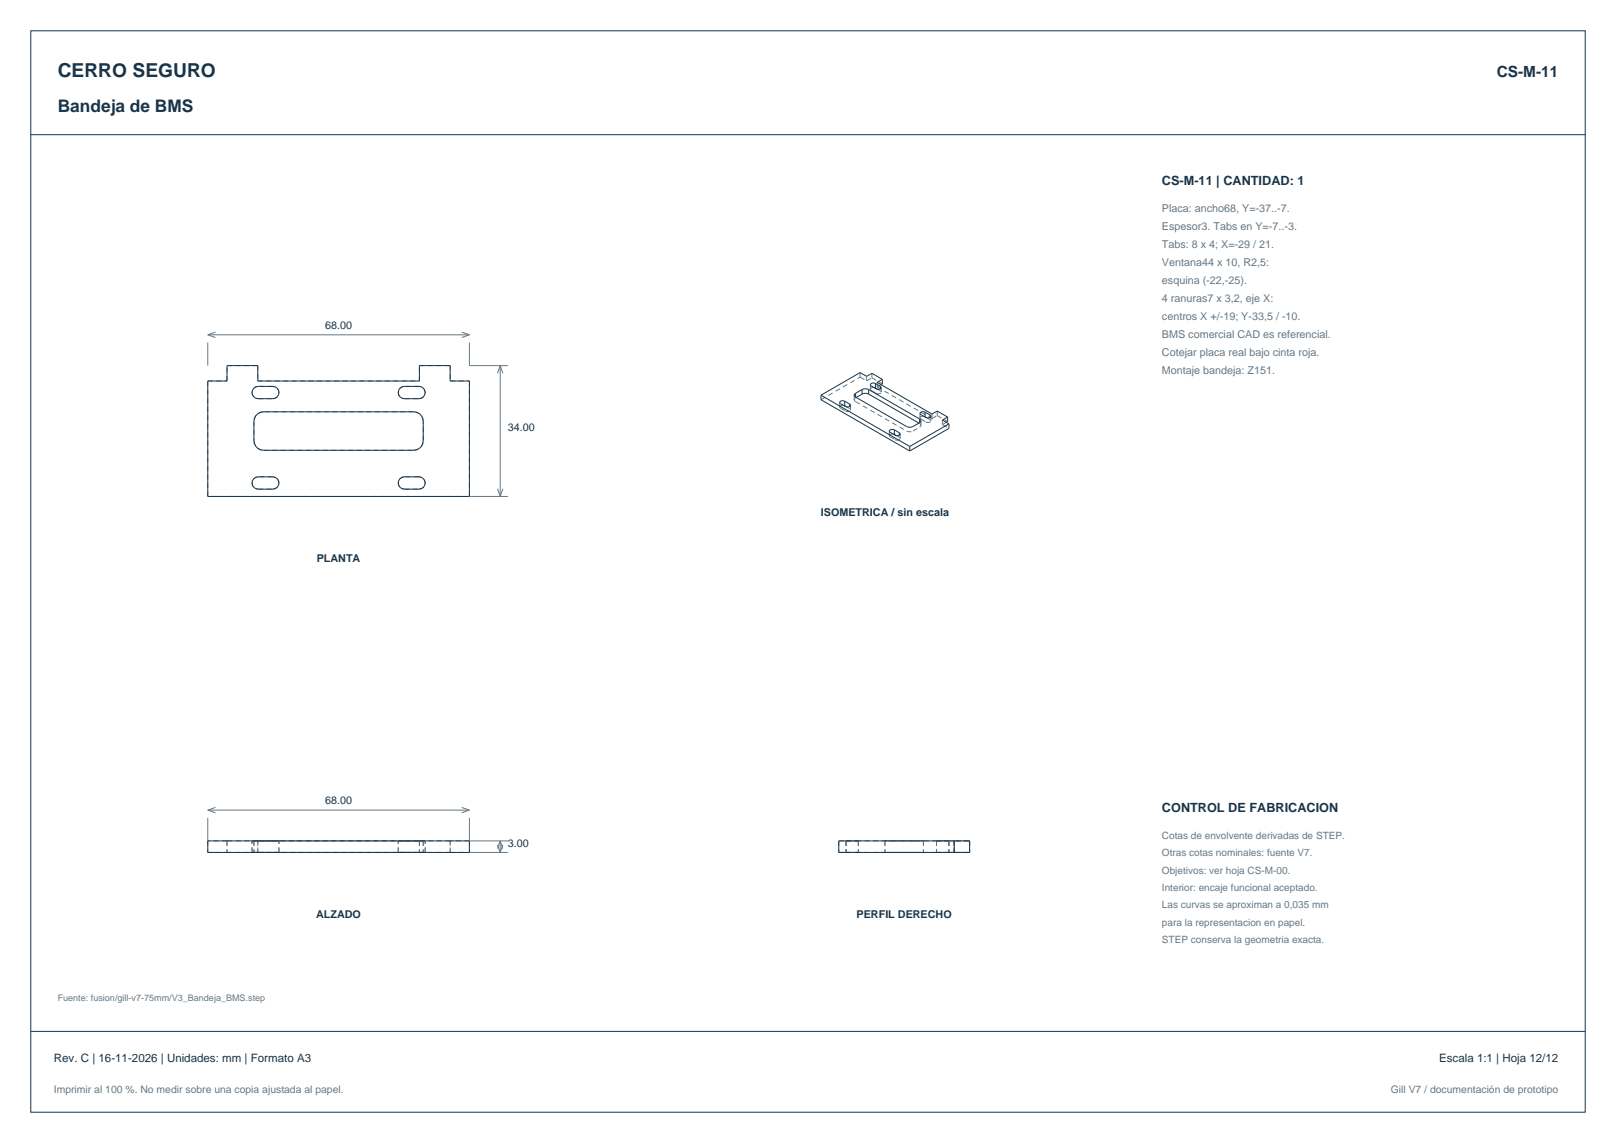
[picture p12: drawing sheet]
<svg xmlns="http://www.w3.org/2000/svg" width="420mm" height="297mm" viewBox="0 0 420 297" stroke-linecap="round" stroke-linejoin="round" font-family="sans-serif">
<g fill="none" stroke="#183449" stroke-width=".26">
<path d="M8 8h404v281h-404zM8 35h404M54 99h5v-4h8v4h42v-4h8v4h5v30h-68zM227.5 99.7a.77 .77 0 0 0-1.2 .4l1.4 .9a.77 .77 0 0 0 1.3-.5l-.2-.1M227.5 99.7l1.3 .7M227.5 99.7v1.1M229.3 98.6l-1.3 .8 14.2 8.2 1.4-.8 2.7 1.6M229.3 98.6l-2.7-1.6-1.4 .8-1.6-1-10.2 5.9M229.3 98.6v1.1l-.3 .2M66 100.9l1.1-.5h3.8a1.6 1.6 0 0 1 1.6 1.6 1.6 1.6 0 0 1-1.6 1.6h-3.8a1.6 1.6 0 0 1-1.5-1 1.6 1.6 0 0 1 .4-1.7zM67 107.5l1.5-.5h39a2.5 2.5 0 0 1 2.5 2.5v5a2.5 2.5 0 0 1-2.5 2.5h-39a2.5 2.5 0 0 1-2.5-2.5v-5l.5-1.5zM104 100.9l1.1-.5h3.8a1.6 1.6 0 0 1 1.6 1.6 1.6 1.6 0 0 1-1.6 1.6h-3.8a1.6 1.6 0 0 1-1.5-1 1.6 1.6 0 0 1 .4-1.7z"/>
<path d="M213.4 102.7l23 13.3M213.4 102.7v1.2l23 13.3M219.2 105.3l.3 .1M219.5 104.3a.77 .77 0 0 0-1.2 .4l1.4 .9a.77 .77 0 0 0 1.3-.5l-.2-.1M219.5 104.3l1.3 .7M219.5 105.4l.6 .3M219.5 104.3v1.1M220.8 105v.6M222.4 103.2l13.2 7.6a1.88 1.88 0 0 0 1.7 0l1.7-1M222.4 102.2a.52 .52 0 0 0-.4 .5 .52 .52 0 0 0 .4 .5M222.4 102.2v1M224.1 102.4a1.88 1.88 0 0 1 1.7 0"/>
<path d="M224.1 101.2a1.88 1.88 0 0 1 1.7 0M224.1 101.2l-1.7 1M224.1 102.4l-1.6 .9M224.1 101.2v1.2M225.8 101.2l13.2 7.7M225.8 102.4l13 7.5M225.8 101.2v1.2M227.2 100.7l.3 .1M227.5 100.8l.6 .3M228.8 100.4v.6M232.1 112.8l.3 .1M232.4 111.7a.77 .77 0 0 0-1.2 .5l1.4 .9a.77 .77 0 0 0 1.3-.5l-.2-.2"/>
<path d="M232.4 111.7l1.3 .7M232.4 112.9l.6 .3M232.4 111.7v1.2M233.7 112.4v.7M236.4 116v1.2M239 108.9a.52 .52 0 0 1 .3 .5 .52 .52 0 0 1-.3 .4M239 108.9v.9M240.1 108.2l.3 .1M240.4 107.1a.77 .77 0 0 0-1.2 .5l1.4 .9a.77 .77 0 0 0 1.3-.5l-.2-.2M240.4 107.1l1.3 .7M240.4 108.3l.6 .3M240.4 107.1v1.2"/>
<path d="M241.7 107.8v.7M246.3 108.4v1.1l-.3 .2M246.3 108.4l-1.4 .8 1.7 .9M246.6 110.1v1.2l-10.2 5.9M246.6 110.1l-10.2 5.9M66 124.4l1.1-.5h3.8a1.6 1.6 0 0 1 1.6 1.6 1.6 1.6 0 0 1-1.6 1.6h-3.8a1.6 1.6 0 0 1-1.5-1 1.6 1.6 0 0 1 .4-1.7zM104 124.4l1.1-.5h3.8a1.6 1.6 0 0 1 1.6 1.6 1.6 1.6 0 0 1-1.6 1.6h-3.8a1.6 1.6 0 0 1-1.5-1 1.6 1.6 0 0 1 .4-1.7zM54 218.5h68v3h-68zM218 218.5h34v3h-34zM248 218.5v3M8 268h404"/>
</g>
<g fill="none" stroke="#667782" stroke-width=".26" stroke-dasharray="1.3 .9" stroke-linecap="butt">
<path d="M54 99h5M59 99v-4M59 95h8M67 99h42M67 95v4M109 99v-4M109 95h8M117 95v4M117 99h5M122 99v30M223.6 98l1.6 1M223.6 96.8v1.2"/>
<path d="M225.2 99l1.4-.8M225.2 97.8v1.2M226.6 97v1.2M226.6 98.2l2.7 1.5M229 99.9l-1 .6M66 114.5a2.5 2.5 0 0 0 2.5 2.5M66 109.5v5M67.1 103.6h3.8M67.1 100.4a1.6 1.6 0 0 0-1.6 1.6 1.6 1.6 0 0 0 1.6 1.6M68.5 117h39M68.5 107a2.5 2.5 0 0 0-2.5 2.5M70.9 103.6a1.6 1.6 0 0 0 1.6-1.6 1.6 1.6 0 0 0-1.6-1.6"/>
<path d="M70.9 100.4h-3.8M105.1 103.6h3.8M105.1 100.4a1.6 1.6 0 0 0-1.6 1.6 1.6 1.6 0 0 0 1.6 1.6M107.5 117a2.5 2.5 0 0 0 2.5-2.5M107.5 107h-39M108.9 103.6a1.6 1.6 0 0 0 1.6-1.6 1.6 1.6 0 0 0-1.6-1.6M108.9 100.4h-3.8M110 109.5a2.5 2.5 0 0 0-2.5-2.5M110 114.5v-5M213.4 103.9l10.2-5.9M218.2 105.7l.3 .4M218.2 105.7v-1.1"/>
<path d="M218.5 106.1l1.2 .7M219.2 105.3l-.7 .1-.3 .3M219.7 106.8a.92 .92 0 0 0 1.4-.3M220.8 106.2l-.7-.5M221.1 106.5l-.3-.3M221.1 106.5v-1.2M222 103.9l.4 .5M222 103.9v-1.2M222.4 104.4l13.2 7.6M222.4 103.4l-.4 .5M222.5 103.3l-.1 .1M226.2 101.1l.2 .4"/>
<path d="M226.2 101.1v-1.1M226.4 101.5l1.3 .7M227.2 100.7l-.7 .1-.3 .3M227.7 102.2a.92 .92 0 0 0 1.3-.3M228 100.5l14.2 8.3M228 100.5v-1.1M228.8 101.6l-.7-.5M229 101.9l-.2-.3M229 101.9v-1.2M231.1 113.2l.3 .3M231.1 113.2v-1.2M231.4 113.5l1.2 .8"/>
<path d="M232.1 112.8h-.7l-.3 .4M232.6 114.3a.92 .92 0 0 0 1.4-.4M233.7 113.6l-.7-.4M234 113.9l-.3-.3M234 113.9v-1.1M235.6 112a1.88 1.88 0 0 0 1.7 0M237.3 112l1.7-1M239 111l.3-.5M239 110l-.2-.1M239.1 108.6l.2 .3M239.1 108.6v-1.2M239.3 108.9l1.3 .7"/>
<path d="M239.3 110.5l-.3-.5M239.3 110.5v-1.1M240.1 108.2h-.7l-.3 .4M240.6 109.6a.92 .92 0 0 0 1.3-.3M241.7 109l-.7-.4M241.9 109.3l-.2-.3M241.9 109.3v-1.1M242.2 108.8l1.4-.8M242.2 107.6v1.2M243.6 106.8v1.2M243.6 108l2.7 1.5M244.9 110.3v-1.1"/>
<path d="M244.9 110.3l1.7 1M246 109.7l-1.1 .6M54 129v-30M67.1 127.1h3.8M67.1 123.9a1.6 1.6 0 0 0-1.6 1.6 1.6 1.6 0 0 0 1.6 1.6M70.9 127.1a1.6 1.6 0 0 0 1.6-1.6 1.6 1.6 0 0 0-1.6-1.6M70.9 123.9h-3.8M105.1 127.1h3.8M105.1 123.9a1.6 1.6 0 0 0-1.6 1.6 1.6 1.6 0 0 0 1.6 1.6M108.9 127.1a1.6 1.6 0 0 0 1.6-1.6 1.6 1.6 0 0 0-1.6-1.6M108.9 123.9h-3.8M122 129h-68"/>
<path d="M54 218.5v3M59 218.5v3M59 218.5h-5M65.5 218.5h1.6M66 218.5v3M66 218.5h2.5M67 218.5v3M67 218.5h-8M67.1 218.5h-1.6M67.1 218.5h3.8M68.5 218.5h-2.5M68.5 218.5h39"/>
<path d="M70.9 218.5h1.6M70.9 218.5h-3.8M72.5 218.5h-1.6M103.5 218.5h1.6M105.1 218.5h-1.6M105.1 218.5h3.8M107.5 218.5h2.5M107.5 218.5h-39M108.9 218.5h1.6M108.9 218.5h-3.8M109 218.5v3M109 218.5h-42"/>
<path d="M110 218.5v3M110 218.5h-2.5M110.5 218.5h-1.6M117 218.5v3M117 218.5h-8M122 218.5h-5M122 218.5v3M218 218.5v3M219.9 218.5v3M219.9 218.5h3.2M223.1 218.5v3M223.1 218.5h-3.2"/>
<path d="M230 218.5v3M230 218.5h2.5M232.5 218.5h-2.5M232.5 218.5h5M237.5 218.5h-5M237.5 218.5h2.5M240 218.5v3M240 218.5h-2.5M243.4 218.5v3M243.4 218.5h3.2M246.6 218.5v3M246.6 218.5h-3.2"/>
<path d="M248 218.5v3M248 218.5h4M248 218.5h-30M252 218.5v3M252 218.5h-4M54 221.5h5M59 221.5h8M65.5 221.5h1.6M65.5 221.5v-3M66 221.5h2.5M67 221.5h42M67 221.5v-3"/>
<path d="M67.1 221.5h3.8M67.1 221.5h-1.6M68.5 221.5h39M68.5 221.5h-2.5M70.9 221.5h1.6M70.9 221.5h-3.8M72.5 221.5h-1.6M72.5 221.5v-3M103.5 221.5h1.6M103.5 221.5v-3M105.1 221.5h3.8M105.1 221.5h-1.6"/>
<path d="M107.5 221.5h2.5M107.5 221.5h-39M108.9 221.5h1.6M108.9 221.5h-3.8M109 221.5h8M110 221.5h-2.5M110.5 221.5h-1.6M110.5 221.5v-3M117 221.5v-3M117 221.5h5M218 221.5h30M219.9 221.5h3.2"/>
<path d="M223.1 221.5h-3.2M230 221.5h2.5M232.5 221.5h5M232.5 221.5h-2.5M237.5 221.5h2.5M237.5 221.5h-5M240 221.5h-2.5M243.4 221.5h3.2M246.6 221.5h-3.2M248 221.5h4M248 221.5v-3M252 221.5h-4"/>
</g>
<g fill="none" stroke="#667782" stroke-width=".26">
<path d="M54 89v6M54 87h68M54 87l2 .7M56 86.3l-2 .7M120 86.3l2 .7M122 89v6h10M122 87l-2 .7M130 95v34M130 95l-.7 2M130 95l.7 2M122 129h10M129.3 127l.7 2"/>
<path d="M130.7 127l-.7 2M54 212.5v6M54 210.5h68M54 210.5l2 .7M56 209.8l-2 .7M120 209.8l2 .7M122 212.5v6h10M122 210.5l-2 .7M129.3 219.5l.7 2M130 218.5v3M130 218.5l-.7 2M130 218.5l.7 2"/>
<path d="M130.7 219.5l-.7 2M122 221.5h10"/>
</g>
<text font-size="5" fill="#183449" x="15" y="20">CERRO SEGURO</text>
<text font-size="4.5" fill="#183449" x="15" y="29">Bandeja de BMS</text>
<text font-size="4" fill="#183449" x="389" y="20">CS-M-11</text>
<g font-size="3.3" fill="#183449">
<text x="302" y="48">CS-M-11 | CANTIDAD: 1</text>
<text x="302" y="211">CONTROL DE FABRICACION</text>
</g>
<g font-size="3" fill="#183449">
<text x="14" y="276">Rev. C | 16-11-2026 | Unidades: mm | Formato A3</text>
<text x="374" y="276">Escala 1:1 | Hoja 12/12</text>
</g>
<g font-size="2.8" fill="#667782">
<text x="302" y="55">Placa: ancho68, Y=-37..-7.</text>
<text x="302" y="59.7">Espesor3. Tabs en Y=-7..-3.</text>
<text x="302" y="64.4">Tabs: 8 x 4; X=-29 / 21.</text>
<text x="302" y="69.1">Ventana44 x 10, R2,5:</text>
<text x="302" y="73.8">esquina (-22,-25).</text>
<text x="302" y="78.5">4 ranuras7 x 3,2, eje X:</text>
<text x="302" y="83.2">centros X +/-19; Y-33,5 / -10.</text>
<text x="302" y="87.9">BMS comercial CAD es referencial.</text>
<text x="302" y="92.6">Cotejar placa real bajo cinta roja.</text>
<text x="302" y="97.3">Montaje bandeja: Z151.</text>
</g>
<g font-size="2.8" fill="#183449">
<text x="84.5" y="85.5">68.00</text>
<text x="132" y="112">34.00</text>
<text x="213.3" y="134.2">ISOMETRICA / sin escala</text>
<text x="82.3" y="146">PLANTA</text>
<text x="84.5" y="209">68.00</text>
<text x="132" y="220">3.00</text>
<text x="82.2" y="238.5">ALZADO</text>
<text x="222.6" y="238.5">PERFIL DERECHO</text>
</g>
<g font-size="2.7" fill="#667782">
<text x="14" y="284">Imprimir al 100 %. No medir sobre una copia ajustada al papel.</text>
<text x="361.5" y="284">Gill V7 / documentación de prototipo</text>
</g>
<g font-size="2.6" fill="#667782">
<text x="302" y="218">Cotas de envolvente derivadas de STEP.</text>
<text x="302" y="222.5">Otras cotas nominales: fuente V7.</text>
<text x="302" y="227">Objetivos: ver hoja CS-M-00.</text>
<text x="302" y="231.5">Interior: encaje funcional aceptado.</text>
<text x="302" y="236">Las curvas se aproximan a 0,035 mm</text>
<text x="302" y="240.5">para la representacion en papel.</text>
<text x="302" y="245">STEP conserva la geometria exacta.</text>
</g>
<text font-size="2.3" fill="#667782" x="15" y="260">Fuente: fusion/gill-v7-75mm/V3_Bandeja_BMS.step</text>
</svg>
